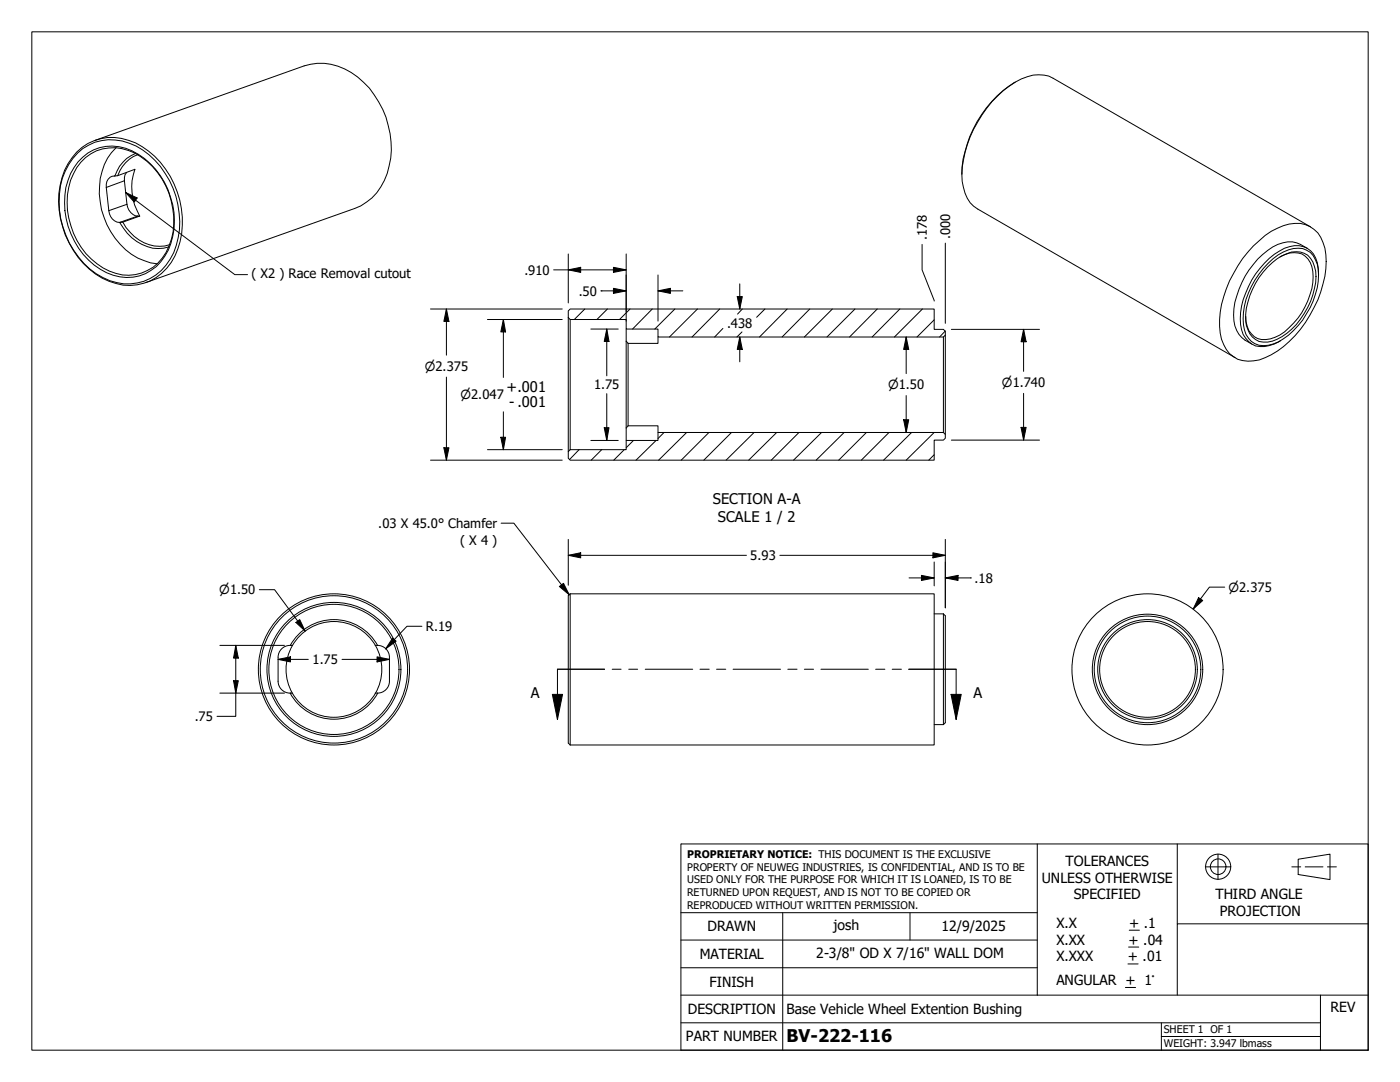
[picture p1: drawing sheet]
<svg xmlns="http://www.w3.org/2000/svg" width="279mm" height="216mm" viewBox="0 0 279 216" stroke-linecap="round" stroke-linejoin="round" font-family="sans-serif">
<!-- layer: Hatch (ANSI) -->
<g fill="none" stroke="#000" stroke-width=".2">
<path d="M116.7 61.7l-2.1 2.1M121.2 61.7l-2.1 2.1M125.7 61.7l-2.1 2.1M130.2 61.7l-4 4M134.7 61.7l-4 4M139.2 61.7l-5.6 5.5M143.6 61.7l-5.5 5.5M144.3 65.5l-1.7 1.7M148.1 66.2l-1 1M148.1 61.7l-.9 1M152.7 61.7l-1.7 1.6M157.1 61.7l-5.5 5.5"/>
<path d="M161.6 61.7l-5.5 5.5M166.1 61.7l-5.6 5.5M170.6 61.7l-5.6 5.5M175.1 61.7l-5.6 5.5M179.6 61.7l-5.5 5.5M184.1 61.7l-5.6 5.5M186.4 63.8l-3.4 3.4M188.7 66l-1.2 1.2M115.6 89.7l-1.9 2M120.1 89.7l-2.1 2.1M124.6 89.7l-2.1 2.1M126.4 87.9l-1.4 1.4"/>
<path d="M130.9 87.9l-4 3.9M132.5 86.3l-1.2 1.2M137 86.3l-5.6 5.5M141.5 86.3l-5.5 5.5M146 86.3l-5.5 5.5M150.5 86.3l-5.6 5.5M155 86.3l-5.6 5.5M159.4 86.3l-5.5 5.5M164 86.3l-5.6 5.5M168.5 86.3l-5.6 5.5M172.9 86.3l-5.5 5.5M177.4 86.3l-5.5 5.5"/>
<path d="M181.9 86.3l-5.6 5.5M186.4 90.7l-1 1.1M186.4 86.3l-5.6 5.5"/>
</g>
<!-- layer: Visible (ANSI) -->
<g fill="none" stroke="#000" stroke-width=".2">
<path d="M202.6 16.4a22.7 22.7 0 0 0-10.6 18.4M15.3 30.4a10.1 10.1 0 0 1 11.8-1.9 17.7 17.7 0 0 1 7.8 22.6 10.2 10.2 0 0 1-14.5 4.4 17.8 17.8 0 0 1-7.5-21.5l.7-1.4zM15.5 30.5a9.9 9.9 0 0 1 11.7-1.4 17.4 17.4 0 0 1 7.5 21.3 9.9 9.9 0 0 1-14.2 5 17.4 17.4 0 0 1-8.4-18.3 13.1 13.1 0 0 1 3.4-6.6zM16.5 31.4a8.9 8.9 0 0 1 11.1-.6 15.8 15.8 0 0 1 6 19.1 9 9 0 0 1-13.6 3.8 15.7 15.7 0 0 1-5.9-19.1l1.5-2.3zM17.1 31.4a9 9 0 0 1 11-.1 15.3 15.3 0 0 1 5.6 17.8 8.8 8.8 0 0 1-13.1 4.4 15.4 15.4 0 0 1-6.5-17.6 10.3 10.3 0 0 1 3-4.5zM19 28l41.7-14.9a11.5 11.5 0 0 1 11.9 3.3 18.3 18.3 0 0 1 4.7 18.2 10.8 10.8 0 0 1-6.5 7l-41.7 14.8M22.9 35.1a1.75 1.75 0 0 0-1.7 2.3l.5 4.6a2.41 2.41 0 0 0 2.2 2.4M23.2 29.5a12.3 12.3 0 0 0-3.2 10.8 15.2 15.2 0 0 0 7.5 11.2l2.5 1 1.4 .1M23.5 35.1l3.4-1.3a11.1 11.1 0 0 0 1 9.3M23.5 35.1h-.6M25.3 34.4l-.3 .5-.2 1.2 .5 4.7a2.5 2.5 0 0 0 2.6 2.3M27.1 30.6a7.3 7.3 0 0 0-4.2 4.5"/>
<path d="M27.5 30.9a6.8 6.8 0 0 0-4 4.2M23.9 44.4h.1M23.9 44.4a9.3 9.3 0 0 0 7.7 5.2l2.1-.3M24.5 44.3a8.5 8.5 0 0 0 8.4 4.8l.9-.3M24.5 44.3l-.6 .1M27.9 43.1l-3.4 1.2M250.1 49.1a15.5 15.5 0 0 1 6.1-4.1 5.9 5.9 0 0 1 8.2 4.5 19 19 0 0 1-3 13.4 19.5 19.5 0 0 1-10.1 8.9 5.8 5.8 0 0 1-6.6-2.1 10.8 10.8 0 0 1-1.2-7.4 24.2 24.2 0 0 1 6.6-13.2zM253 53.3a8.7 8.7 0 0 1 5.7-3.1 3.5 3.5 0 0 1 3.6 2.9 10.4 10.4 0 0 1-.7 7 13.7 13.7 0 0 1-7.7 8 3.9 3.9 0 0 1-5.2-3.2 14.6 14.6 0 0 1 4.3-11.6zM253.1 52.5a8.4 8.4 0 0 1 6.9-2.9 4.4 4.4 0 0 1 3.1 4.1 16.1 16.1 0 0 1-8 14.6 5 5 0 0 1-5.4-.2 6.5 6.5 0 0 1-1.5-5.7 16.9 16.9 0 0 1 4.9-9.9zM255.5 51.2a5 5 0 0 1 4.3-.5 4.7 4.7 0 0 1 2.3 4.5 15 15 0 0 1-6.7 11.7 4.8 4.8 0 0 1-5.1 .3 4.5 4.5 0 0 1-1.7-4.1M260.9 49.5a5.6 5.6 0 0 0-6.9-.2 17.3 17.3 0 0 0-7.8 13.6 5.7 5.7 0 0 0 3.6 5.7M261.6 45.3l-51.4-29.7a7 7 0 0 0-6.4 .1 22.1 22.1 0 0 0-10.2 11.6 20.6 20.6 0 0 0-1.6 8.9 8.1 8.1 0 0 0 2.3 4.9l52.2 30.3"/>
<path d="M263.1 54.9a6.3 6.3 0 0 0-1.5-4.9 4.7 4.7 0 0 0-5.3-.5 16.7 16.7 0 0 0-8.7 15.3 4.4 4.4 0 0 0 5.7 4.2l1-.4 1.3-.7M113.4 62l.4-.3h72.6v4h1.9l.4 .4v.8l-.4 .3h-57v-1.5h-6.3v-1.9h-11.2l-.4-.4zM113.4 63.4v26.7M113.8 63.8v25.9M125 65.7v2.4M125 68.1v17.3M125 68.1l.3 .4M125.3 68.5v16.5M131.3 67.2v1.3h-6M188.3 67.2v19.1M188.7 66.9v19.8M113.8 89.7h11.2v-1.8h6.3v-1.6h57l.4 .4v.7l-.4 .4h-1.9v4h-72.6l-.4-.4v-1.3z"/>
<path d="M125 85.4v2.5M125.3 85h6v1.3M125.3 85l-.3 .4M113.8 118.5h72.6v30.2h-72.6M113.8 118.5l-.4 .4v29.4l.4 .4M113.8 118.5v30.2M55.5 135.9a2.38 2.38 0 0 0 2.4 2.4M57.9 128.8a2.38 2.38 0 0 0-2.4 2.4v4.8M57.9 138.3h.1M57.9 128.8h.1M57.9 128.8h.5M57.9 138.3h.5"/>
<path d="M57.9 138.3a9.9 9.9 0 0 0 17.5 .1M57.9 128.8a9.9 9.9 0 0 1 17.4 0 2.38 2.38 0 0 1 2.4 2.4v4.8M74.9 128.8h.5M74.9 138.3h.5M77.7 135.9a2.38 2.38 0 0 1-2.4 2.4M186.4 122.5h1.9M188.3 122.5v22.1M188.3 122.5l.4 .4v21.3l-.4 .4M186.4 144.6h1.9"/>
<circle cx="66.6" cy="133.6" r="15.1"/>
<circle cx="66.6" cy="133.6" r="13.4"/>
<circle cx="66.6" cy="133.6" r="14.7"/>
<circle cx="66.6" cy="133.6" r="13"/>
<circle cx="66.6" cy="133.6" r="9.6"/>
<circle cx="229" cy="133.6" r="15.1"/>
<circle cx="229" cy="133.6" r="11"/>
<circle cx="229" cy="133.6" r="10.6"/>
<circle cx="229" cy="133.6" r="9.9"/>
<circle cx="229" cy="133.6" r="9.6"/>
</g>
<!-- layer: Visible Narrow (ANSI) -->
<path d="M24.8 36.1l-3.6 1.3M25.3 40.8l-3.6 1.2M27.5 43.1l-3.6 1.3" fill="none" stroke="#000" stroke-width=".2"/>
<!-- layer: Section Line (ANSI) -->
<g fill="none" stroke="#000" stroke-width=".2">
<path d="M110.2 138.6h2.1l-1 5zM120.6 133.5h-9.3v10.1M122.2 133.5h1.8M125.5 133.5h1.8M128.8 133.5h9.4M139.7 133.5h1.8M143 133.5h1.8M146.3 133.5h9.5M157.2 133.5h1.9M160.5 133.5h1.9M163.8 133.5h9.5M174.8 133.5h1.8"/>
<path d="M178.1 133.5h1.8M181.4 133.5h9.4v10.1M189.8 138.6h2l-1 5z"/>
</g>
<path d="M110.2 138.6h2.1l-1 5zM189.8 138.6h2l-1 5z" fill="#000"/>
<!-- layer: Border (ANSI) -->
<path d="M6.3 6.3h266.7v203.2h-266.7z" fill="none" stroke="#000" stroke-width=".2"/>
<!-- layer: Title (ANSI) -->
<g fill="none" stroke="#000" stroke-width=".2">
<path d="M135.9 168.4h137.1v41.1h-137.1zM207 168.4v30.2M234.9 168.4v15.9M240.5 173h5.1M243.1 170.4v5.1M257.8 173h1.8M259.1 171.4l6.3-1v5.1l-6.3-1zM260.5 173h3.5M264.9 173h1.8M135.9 198.6h137.1M135.9 193.1h71.1M135.9 187.6h71.1"/>
<path d="M135.9 182.1h71.1M156.2 182.1v27.4M181.6 182.1v5.5M224.6 197h2M225.1 192.3h2M225.2 189h2.1M225.4 185.6h2M263.5 198.6v10.9M273 184.3h-38.1v14.3M135.9 204.1h127.6M231.8 206.8h31.7M231.8 204.1v5.4"/>
<circle cx="243.1" cy="172.9" r="2.51"/>
<circle cx="243.1" cy="172.9" r="1.56"/>
</g>
<!-- layer: Dimension (ANSI) -->
<g fill="none" stroke="#000" stroke-width=".2">
<path d="M110.5 53.8h14.5M113.4 53.8l2.5-.5v1.1zM113.4 50.7v9.8M120 58h.1M120 58h5M122.4 53.3l2.6 .5-2.6 .6zM122.4 57.5l2.6 .5-2.6 .5zM125 50.7v13.4M131.3 58l2.5-.5v1zM131.3 58h5M131.3 54.9v9.2M147.1 59.2h1l-.5 2.5z"/>
<path d="M147.6 56.6v5.1M184 48.8v5l2.4 6.3M188.7 48.5v16M85.9 61.7h26.3M89.1 61.7l.5 2.4h-1zM89.1 61.7v9.2M89.1 75.2v16.6M97.3 63.8h14.9M100.5 63.8l.4 2.4h-1zM100.5 63.8v11.5M117.9 65.7h5.5M121.1 65.7l.4 2.4h-.9z"/>
<path d="M121.1 65.7v9.3M121.1 78.5v9.4M147.6 67.2l.5 2.5h-1zM147.6 67.2v5M180.8 67.2l.6 2.5h-1.1zM180.8 67.2v7.3M180.8 78.9v7.4M189.9 65.7h17.6M204.3 65.7l.5 2.5h-1zM204.3 65.7v8.4M204.3 78.5v9.3M85.9 91.8h26.3"/>
<path d="M88.6 89.3h1l-.5 2.5zM97.3 89.7h14.9M99.9 87.2h1l-.4 2.5zM100.5 82.2v7.5M117.9 87.9h5.5M120.6 85.3h.9l-.4 2.6zM180.3 83.8h1.1l-.6 2.5zM189.9 87.8h17.6M203.8 85.3h1l-.5 2.5zM51.8 117.7h3l6.1 8.2M113.4 110.8l2.5-.5v1zM113.4 107.6v9.2"/>
<path d="M113.4 110.8h35.6M155.6 110.8h33.1M181.4 115.3h5M183.9 114.8l2.5 .5-2.5 .5zM186.2 110.3l2.5 .5-2.5 .5zM186.4 112.1v4.8M188.7 115.3l2.5-.5v1zM188.7 107.6v13.7M188.7 115.3h5M193.7 115.3h.1M239.2 119.3l.8 .5-1.9 1.7zM244.4 117.2h-3l-3.3 4.3"/>
<path d="M43.9 128.8h12.9M43.9 138.3h12.9M46.6 135.8h1l-.5 2.5zM47.1 128.8l.5 2.5h-1zM47.1 128.8v14.1h-3.8M55.5 131.6l2.5-.5v1zM55.5 131.6h6M59.1 124.2l.7-.6 1.1 2.3zM68.3 131.6h9.4M75.2 131.1l2.5 .5-2.5 .5zM78.4 127.3l.7 .7-2.1 1.5zM84.2 125h-3l-4.2 4.5"/>
</g>
<g fill="#000">
<path d="M113.4 53.8l2.5-.5v1.1zM122.4 53.3l2.6 .5-2.6 .6zM122.4 57.5l2.6 .5-2.6 .5zM131.3 58l2.5-.5v1zM147.1 59.2h1l-.5 2.5zM89.1 61.7l.5 2.4h-1zM100.5 63.8l.4 2.4h-1zM121.1 65.7l.4 2.4h-.9zM147.6 67.2l.5 2.5h-1zM180.8 67.2l.6 2.5h-1.1zM204.3 65.7l.5 2.5h-1zM88.6 89.3h1l-.5 2.5z"/>
<path d="M99.9 87.2h1l-.4 2.5zM120.6 85.3h.9l-.4 2.6zM180.3 83.8h1.1l-.6 2.5zM203.8 85.3h1l-.5 2.5zM113.4 110.8l2.5-.5v1zM183.9 114.8l2.5 .5-2.5 .5zM186.2 110.3l2.5 .5-2.5 .5zM188.7 115.3l2.5-.5v1zM239.2 119.3l.8 .5-1.9 1.7zM46.6 135.8h1l-.5 2.5zM47.1 128.8l.5 2.5h-1zM55.5 131.6l2.5-.5v1z"/>
<path d="M59.1 124.2l.7-.6 1.1 2.3zM75.2 131.1l2.5 .5-2.5 .5zM78.4 127.3l.7 .7-2.1 1.5z"/>
</g>
<!-- layer: Symbol (ANSI) -->
<path d="M25.1 38.4l2.3 1.1-.6 .8zM25.1 38.4l21.8 16.4h2.5M100 104.4h2.6l11 14.3M111.6 117l.9-.6 1.1 2.3z" fill="none" stroke="#000" stroke-width=".2"/>
<path d="M25.1 38.4l2.3 1.1-.6 .8zM111.6 117l.9-.6 1.1 2.3z" fill="#000"/>
<text font-size="3.5" x="157" y="207.9">BV-222-116</text>
<g font-size="2.9">
<text x="101.1" y="78.2">+.001</text>
<text x="101.6" y="81.2">- .001</text>
<text x="142.2" y="100.5">SECTION A-A</text>
<text x="143.3" y="104.1">SCALE 1 / 2</text>
<text x="105.9" y="139.3">A</text>
<text x="194.3" y="139.3">A</text>
</g>
<g font-size="2.8">
<text x="212.7" y="172.8">TOLERANCES</text>
<text x="207.9" y="176.1">UNLESS OTHERWISE</text>
<text x="214.3" y="179.5">SPECIFIED</text>
<text x="242.6" y="179.4">THIRD ANGLE</text>
<text x="141.2" y="185.9">DRAWN</text>
<text x="166.4" y="185.6">josh</text>
<text x="187.9" y="185.7">12/9/2025</text>
<text x="210.8" y="185.2">X.X</text>
<text x="225.4" y="185.2">+ .1</text>
<text x="243.5" y="182.7">PROJECTION</text>
<text x="139.6" y="191.4">MATERIAL</text>
<text x="162.9" y="191.2">2-3/8&quot; OD X 7/16&quot; WALL DOM</text>
<text x="210.8" y="188.5">X.XX</text>
<text x="210.8" y="191.8">X.XXX</text>
<text x="225.1" y="191.8">+ .01</text>
<text x="225.2" y="188.5">+ .04</text>
<text x="141.6" y="196.8">FINISH</text>
<text x="210.8" y="196.6">ANGULAR + 1°</text>
<text x="137.3" y="202.3">DESCRIPTION</text>
<text x="157" y="202.2">Base Vehicle Wheel Extention Bushing</text>
<text x="265.6" y="201.9">REV</text>
<text x="136.9" y="207.8">PART NUMBER</text>
</g>
<g font-size="2.6">
<text x="185" y="47.9" transform="rotate(-90 185 47.9)">.178</text>
<text x="189.6" y="47.8" transform="rotate(-90 189.6 47.8)">.000</text>
<text x="50.2" y="55.5">( X2 ) Race Removal cutout</text>
<text x="104.6" y="54.8">.910</text>
<text x="115.5" y="59">.50</text>
<text x="145.1" y="65.4">.438</text>
<text x="118.6" y="77.7">1.75</text>
<text x="75.5" y="105.3">.03 X 45.0° Chamfer</text>
<text x="91.8" y="108.7">( X 4 )</text>
<text x="149.7" y="111.8">5.93</text>
<text x="194.5" y="116.3">.18</text>
<text x="85" y="125.9">R.19</text>
<text x="62.4" y="132.5">1.75</text>
<text x="38.9" y="143.8">.75</text>
</g>
<g font-size="2.5">
<text x="84.8" y="74">⌀2.375</text>
<text x="177.2" y="77.7">⌀1.50</text>
<text x="200" y="77.2">⌀1.740</text>
<text x="91.9" y="79.7">⌀2.047</text>
<text x="43.8" y="118.6">⌀1.50</text>
<text x="245.2" y="118.1">⌀2.375</text>
</g>
<g font-size="2.1">
<text x="137.2" y="171.3">PROPRIETARY NOTICE: THIS DOCUMENT IS THE EXCLUSIVE</text>
<text x="137.2" y="173.7">PROPERTY OF NEUWEG INDUSTRIES, IS CONFIDENTIAL, AND IS TO BE</text>
<text x="137.2" y="176.3">USED ONLY FOR THE PURPOSE FOR WHICH IT IS LOANED, IS TO BE</text>
<text x="137.2" y="178.8">RETURNED UPON REQUEST, AND IS NOT TO BE COPIED OR</text>
<text x="137.2" y="181.3">REPRODUCED WITHOUT WRITTEN PERMISSION.</text>
<text x="232.3" y="206.1">SHEET 1 OF 1</text>
<text x="232.3" y="208.9">WEIGHT: 3.947 lbmass</text>
</g>
</svg>
